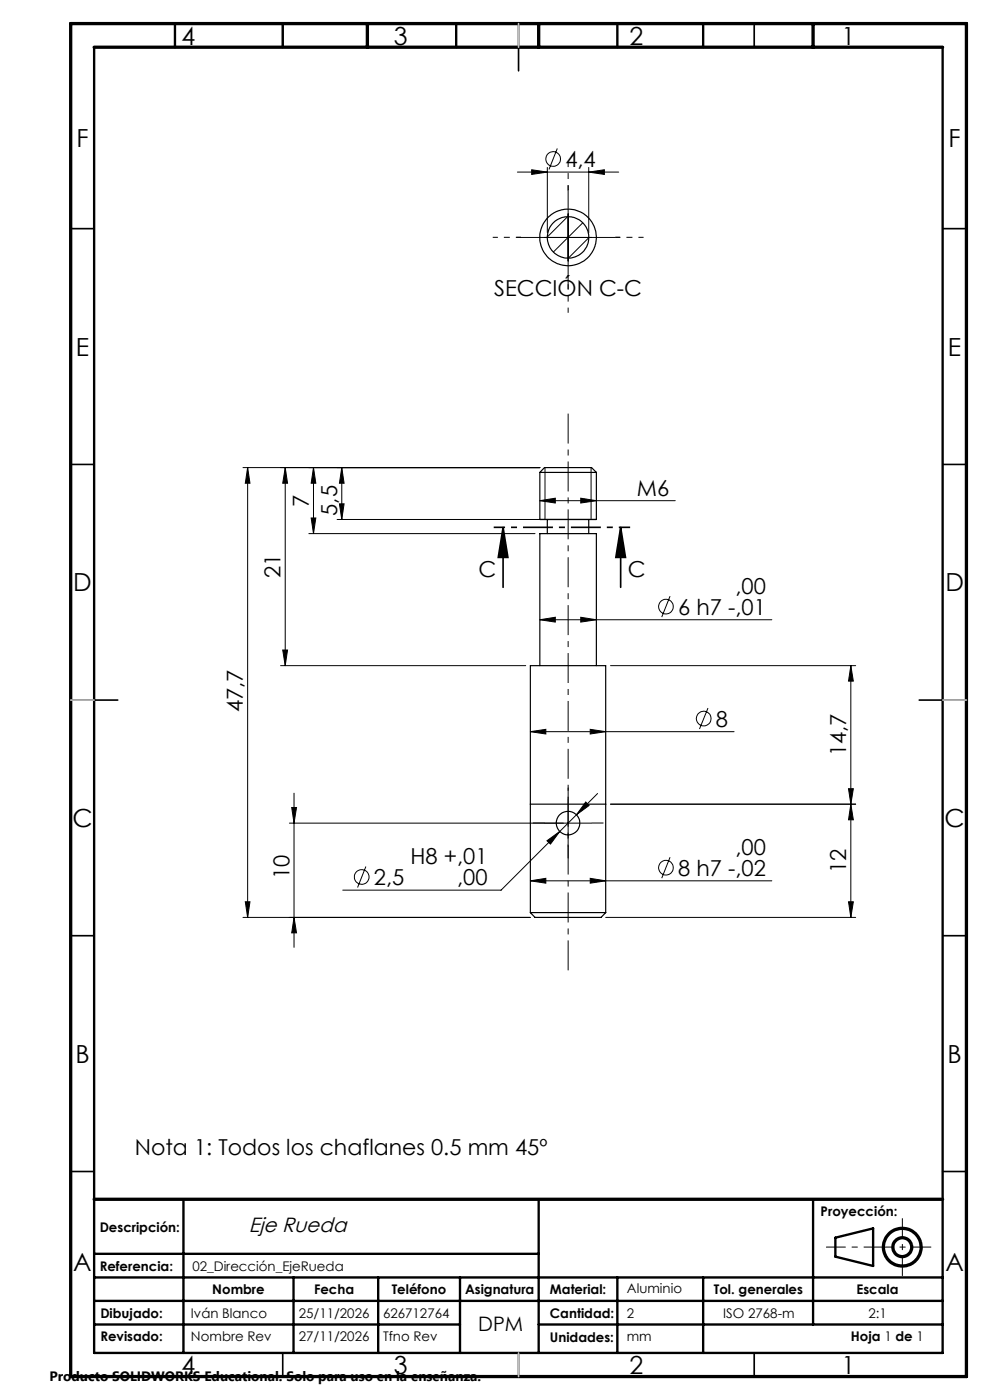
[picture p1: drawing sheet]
<svg xmlns="http://www.w3.org/2000/svg" width="210mm" height="297mm" viewBox="0 0 210 297" stroke-linecap="round" stroke-linejoin="round" font-family="sans-serif">
<g fill="none" stroke="#000" stroke-width=".25">
<path d="M114.5 100.2l1-1h10l1 1M114.5 100.2h12M114.5 110.2h12M114.5 100.2v10M116.1 110.2v3M124.9 110.2v3M126.5 100.2v10M114.5 141.2v-28h12v28M112.5 170.6h16M112.5 193.6v-52.4h16v52.4M112.5 193.6h16M112.5 193.6l1 1h14l1-1"/>
<circle cx="120.5" cy="50.3" r="4.4"/>
<circle cx="120.5" cy="50.3" r="6"/>
<circle cx="120.5" cy="174.6" r="2.5"/>
</g>
<g fill="none" stroke="#000" stroke-width=".21">
<path d="M109.7 36.5h21.5M112.8 36l3.3 .5-3.3 .5zM116.1 35.5v13.9M118.2 31.5l-1.7 4.4M124.9 36.5l3.3-.5v1zM124.9 35.5v13.9M110.5 50.4h20M120.4 46l-4.3 4.3M120.5 40.4v20M123.6 47.3l-6.2 6.2M124.9 50.4l-4.3 4.3M51.5 99.2h63"/>
<path d="M52.5 99.2l.5 3.3h-1zM52.5 99.2v95.4M60.5 99.2l.5 3.3h-1zM60.5 99.2v42M66.5 99.2l.5 3.3h-1zM66.5 99.2v14M72.5 99.2l.5 3.3h-1zM72.5 99.2v11M115.6 99.2v11M125.4 99.2v11M65.5 113.2h48M66 109.9h1l-.5 3.3z"/>
<path d="M71.5 110.2h43.1M72 106.9h1l-.5 3.3zM114.5 106.2l3.3-.5v1zM114.5 106.2h28.7M123.2 105.7l3.3 .5-3.3 .5zM60 137.9h1l-.5 3.3zM114.5 131.5l3.3-.6v1.1zM114.5 131.5h49.2M123.2 130.9l3.3 .6-3.3 .5zM142.1 126.5l-1.7 4.4M59.5 141.2h52M112.5 155.2l3.3-.5v1z"/>
<path d="M112.5 155.2h43.2M125.2 154.7l3.3 .5-3.3 .5zM129.5 141.2h52M150.2 150.2l-1.8 4.5M180.5 141.2l.5 3.3h-1zM180.5 141.2v53.4M61.4 174.6h64.1M61.9 171.3h1l-.5 3.3zM62.4 168.3v32.7M116 178.4l2.7-2-1.9 2.7zM120.5 169.6v10M122.3 172.9l-16 15.9h-33.6"/>
<path d="M124.2 170.1l.8 .8-2.7 2zM126.8 168.3l-4.5 4.6M129.5 170.6h52M180 167.3h1l-.5 3.3zM180.5 170.6l.5 3.3h-1zM51.5 194.6h61M52 191.3h1l-.5 3.3zM62.4 194.6l.5 3.3h-1zM77.6 183.8l-1.8 4.5M112.5 186.9l3.3-.6v1.1zM112.5 186.9h51.2M125.2 186.3l3.3 .6-3.3 .5z"/>
<path d="M128.5 194.6h53M142.1 181.9l-1.7 4.4M180 191.3h1l-.5 3.3z"/>
<circle cx="117.3" cy="33.7" r="1.56"/>
<circle cx="141.3" cy="128.7" r="1.55"/>
<circle cx="149.3" cy="152.4" r="1.56"/>
<circle cx="76.7" cy="186" r="1.55"/>
<circle cx="141.3" cy="184.1" r="1.55"/>
</g>
<g fill="none" stroke="#000" stroke-width=".35">
<path d="M60 5v5M110 5v10M160 5v5M15 48.5h5M200 48.5h5M15 98.5h5M200 98.5h5M106.7 111.9l1 6.3h-2zM106.7 111.9v12.7M131.7 111.9l1 6.3h-2.1zM131.7 111.9v12.7M15 148.5h10"/>
<path d="M195 148.5h10M15 198.5h5M200 198.5h5M15 248.5h5M200 248.5h5M60 287v5M110 287v5M160 287v5"/>
</g>
<g fill="none" stroke="#000" stroke-width=".7" stroke-linecap="butt">
<circle cx="191.4" cy="264.6" r="4"/>
<circle cx="191.4" cy="264.6" r="2"/>
</g>
<path d="M110.5 50.3h-1M120.5 40.3v-1M130.5 50.3h1M120.5 60.3v1M115.5 174.6h-2.5M120.5 169.6v-2.5M120.5 179.6v2.5M125.5 174.6h2.5" fill="none" stroke="#000" stroke-width=".21" stroke-dasharray="15.2 1.3 1.3 1.3" stroke-linecap="butt"/>
<path d="M110.5 50.3h-6M120.5 40.3v-6M130.5 50.3h6M120.5 60.3v6" fill="none" stroke="#000" stroke-width=".21" stroke-dasharray="15.2 1.3 1.3 1.3" stroke-dashoffset="14.1" stroke-linecap="butt"/>
<path d="M120.5 206.8v-120" fill="none" stroke="#000" stroke-width=".21" stroke-dasharray="6.3 1.3 1.3 1.3" stroke-dashoffset="-1" stroke-linecap="butt"/>
<path d="M133.7 111.9h-29" fill="none" stroke="#000" stroke-width=".35" stroke-dasharray="6.3 1.3 1.3 1.3" stroke-dashoffset="3.9" stroke-linecap="butt"/>
<path d="M197.5 264.6h-22.3" fill="none" stroke="#000" stroke-width=".21" stroke-dasharray="6.3 1.3 1.3 1.3" stroke-dashoffset="2.2" stroke-linecap="butt"/>
<path d="M191.4 258.4v12.3" fill="none" stroke="#000" stroke-width=".21" stroke-dasharray="6.3 1.3 1.3 1.3" stroke-dashoffset="2.1" stroke-linecap="butt"/>
<g fill="none" stroke="#000" stroke-width=".5">
<path d="M20 10v277h180v-277M37.1 5v5M60 5v5M96.8 5v5M131 5v5M149.2 5v5M38.9 254.4v32.6M114.3 254.4v32.6M172.5 254.4v26.6M20 266h94.3M20 271h180M20 276h180"/>
<path d="M62.3 271v16M80.2 271v16M97.6 271v16M131 271v16M149.2 271v16M177.2 262.6l8-2v8l-8-2zM20 281h77.6M114.3 281h85.7"/>
</g>
<path d="M15 5h190v287h-190zM20 10h180M77.9 5v5M114.3 5v5M172.5 5v5M20 254.4h180" fill="none" stroke="#000" stroke-width=".7"/>
<path d="M110 5v5M15 148.5h5M200 148.5h5M110 287v5" fill="none" stroke="#c0c0c0" stroke-width=".35"/>
<g fill="#000">
<path d="M112.8 36l3.3 .5-3.3 .5zM124.9 36.5l3.3-.5v1z"/>
<path d="M72.5 99.2l.5 3.3h-1zM72 106.9h1l-.5 3.3zM66.5 99.2l.5 3.3h-1zM66 109.9h1l-.5 3.3zM61.9 171.3h1l-.5 3.3zM62.4 194.6l.5 3.3h-1zM180.5 170.6l.5 3.3h-1zM180 191.3h1l-.5 3.3z"/>
<path d="M123.2 105.7l3.3 .5-3.3 .5zM114.5 106.2l3.3-.5v1z"/>
<path d="M131.7 111.9l1 6.3h-2.1zM106.7 111.9l1 6.3h-2z"/>
<path d="M114.5 131.5l3.3-.6v1.1zM123.2 130.9l3.3 .6-3.3 .5zM124.2 170.1l-1.9 2.8 2.7-2zM116 178.4l.8 .7 1.9-2.7zM112.5 155.2l3.3-.5v1zM125.2 154.7l3.3 .5-3.3 .5zM112.5 186.9l3.3-.6v1.1zM125.2 186.3l3.3 .6-3.3 .5z"/>
<path d="M52 191.3h1l-.5 3.3zM52.5 99.2l.5 3.3h-1zM60 137.9h1l-.5 3.3zM60.5 99.2l.5 3.3h-1zM180 167.3h1l-.5 3.3zM180.5 141.2l.5 3.3h-1z"/>
</g>
<g font-size="5.3">
<text x="38.5" y="9.5">4</text>
<text x="83.5" y="9.5">3</text>
<text x="133.5" y="9.5">2</text>
<text x="178.5" y="9.5">1</text>
<text x="16.2" y="31.2">F</text>
<text x="201.2" y="31.2">F</text>
<text x="16.1" y="75.5">E</text>
<text x="201.1" y="75.5">E</text>
<text x="15.5" y="125.5">D</text>
<text x="200.5" y="125.5">D</text>
<text x="15.4" y="175.5">C</text>
<text x="200.4" y="175.5">C</text>
<text x="16" y="225.5">B</text>
<text x="201" y="225.5">B</text>
<text x="15.5" y="269.7">A</text>
<text x="200.5" y="269.7">A</text>
<text x="38.5" y="291.5">4</text>
<text x="83.5" y="291.5">3</text>
<text x="133.5" y="291.5">2</text>
<text x="178.5" y="291.5">1</text>
</g>
<g font-size="4.7">
<text x="119.9" y="35.4">4,4</text>
<text x="104.8" y="62.8">SECCIÓN C-C</text>
<text x="65.5" y="107.5" transform="rotate(-90 65.5 107.5)">7</text>
<text x="135.1" y="105.2">M6</text>
<text x="71.5" y="109.4" transform="rotate(-90 71.5 109.4)">5,5</text>
<text x="59.5" y="122.6" transform="rotate(-90 59.5 122.6)">21</text>
<text x="101.5" y="122.5">C</text>
<text x="133.2" y="122.5">C</text>
<text x="156" y="125.9">,00</text>
<text x="143.8" y="130.4">6 h7 -,01</text>
<text x="51.5" y="151.1" transform="rotate(-90 51.5 151.1)">47,7</text>
<text x="151.9" y="154.1">8</text>
<text x="179.5" y="160.4" transform="rotate(-90 179.5 160.4)">14,7</text>
<text x="87.1" y="183.3">H8 +,01</text>
<text x="143.8" y="185.8">8 h7 -,02</text>
<text x="156" y="181.3">,00</text>
<text x="179.5" y="185.2" transform="rotate(-90 179.5 185.2)">12</text>
<text x="61.4" y="186.5" transform="rotate(-90 61.4 186.5)">10</text>
<text x="79.3" y="187.7">2,5</text>
<text x="97" y="187.8">,00</text>
<text x="28.6" y="245">Nota 1: Todos los chaflanes 0.5 mm 45º</text>
</g>
<text font-size="4.4" x="52.8" y="261.3">Eje Rueda</text>
<text font-size="4.2" x="101.4" y="282.3">DPM</text>
<text font-size="2.9" x="10.5" y="292.9">Producto SOLIDWORKS Educational. Solo para uso en la enseñanza.</text>
<g font-size="2.8">
<text x="21.1" y="261.3">Descripción:</text>
<text x="174.1" y="258">Proyección:</text>
<text x="21.1" y="269.7">Referencia:</text>
<text x="40.8" y="269.7">02_Dirección_EjeRueda</text>
<text x="45" y="274.5">Nombre</text>
<text x="66.6" y="274.5">Fecha</text>
<text x="83.1" y="274.5">Teléfono</text>
<text x="98.6" y="274.5">Asignatura</text>
<text x="116.7" y="274.5">Material:</text>
<text x="133" y="274.4">Aluminio</text>
<text x="151.4" y="274.5">Tol. generales</text>
<text x="181.7" y="274.5">Escala</text>
<text x="21.3" y="279.7">Dibujado:</text>
<text x="40.5" y="279.7">Iván Blanco</text>
<text x="63.4" y="279.7">25/11/2026</text>
<text x="81.3" y="279.7">626712764</text>
<text x="116.7" y="279.7">Cantidad:</text>
<text x="133" y="279.6">2</text>
<text x="153.4" y="279.7">ISO 2768-m</text>
<text x="184.2" y="279.7">2:1</text>
<text x="21.3" y="284.6">Revisado:</text>
<text x="40.5" y="284.6">Nombre Rev</text>
<text x="63.4" y="284.6">27/11/2026</text>
<text x="81.3" y="284.6">Tfno Rev</text>
<text x="116.7" y="284.6">Unidades:</text>
<text x="133" y="284.5">mm</text>
<text x="180.5" y="284.5">Hoja 1 de 1</text>
</g>
</svg>
